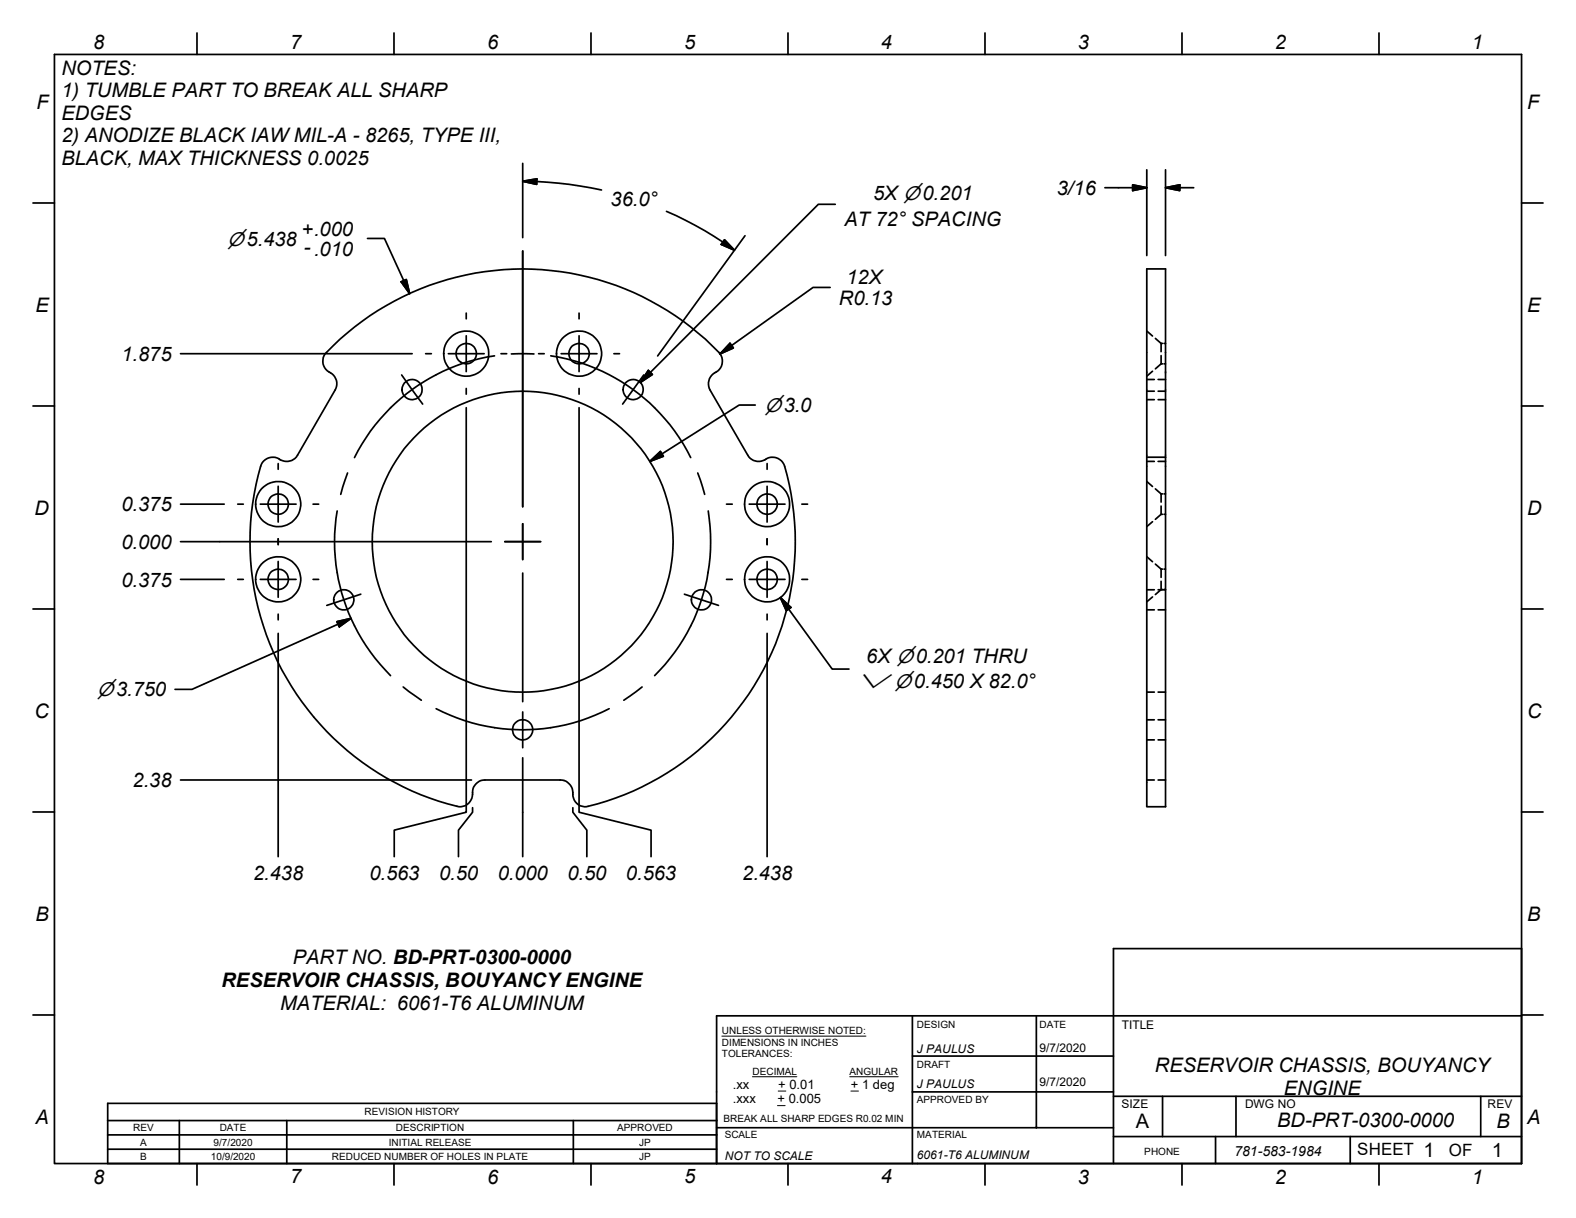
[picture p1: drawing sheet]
<svg xmlns="http://www.w3.org/2000/svg" width="279mm" height="216mm" viewBox="0 0 279 216" stroke-linecap="round" stroke-linejoin="round" font-family="sans-serif">
<g fill="none" stroke="#000" stroke-width=".3">
<path d="M9.7 9.7h260v196.5h-260zM34.9 5.8v3.9M69.8 5.8v3.9M104.8 5.8v3.9M139.7 5.8v3.9M174.6 5.8v3.9M209.5 5.8v3.9M244.5 5.8v3.9M5.8 36h3.9M92.7 29v13.1M92.7 32.1l2.5-.4-.1 1zM92.7 32.1l4.4 .2 3.8 .4 5.7 1"/>
<path d="M118.2 37.5l5.1 2.5a60.3 60.3 0 0 1 6.9 4.3M148.1 36.2h-3l-31.6 31.6M195.9 33.3h7.4M200.8 32.8l2.5 .5-2.5 .5zM203.3 30.1v15.2M206.6 30.1v15.2M206.6 33.3l2.5-.5v1zM206.6 33.3h5M269.7 36h3.9M65.2 42.3h3l4.4 9.7M71.1 50l.9-.4 .6 2.4zM82.7 55.5v1"/>
<path d="M82.7 59.5v6.4M92.7 44.5v45.3M102.7 55.5v1M102.7 59.5v6.4M128.4 42.5l1.8 1.8-2.3-1zM132.1 41.8l-15.5 21.3M147.2 50.9h-3.1l-16.4 11.8M203.3 58.7l1 .9M204.8 60l1 .9M5.8 72h3.9M32 62.7h41.1M57.9 62.5a48.2 48.2 0 0 1 69.8 .3 2.35 2.35 0 0 1-1.3 3.5 2.31 2.31 0 0 0-.5 2.8l6.7 11.6a2.35 2.35 0 0 0 3.6 .5 2.24 2.24 0 0 1 2.9 1.5 48.3 48.3 0 0 1-35.2 60.3 2.24 2.24 0 0 1-2.3-2.5 2.28 2.28 0 0 0-2.3-2.2h-13.3a2.4 2.4 0 0 0-2.3 2.8 2.19 2.19 0 0 1-2.7 1.8 48.3 48.3 0 0 1-34.7-60.6 2.22 2.22 0 0 1 3.4-.8 2.29 2.29 0 0 0 3-.8l6.7-11.6a2.4 2.4 0 0 0-1.4-3.4 2.21 2.21 0 0 1-.1-3.2z"/>
<path d="M71.2 66.5l1.8 2.6M73 69.1a33.3 33.3 0 0 0-10.2 12M73 69.1l1.9 2.5M75.5 62.7h1M79.5 62.7h6.3M82.7 72.3v71.7l-12.8 3.2v4.6M82.7 68.9v1M87.7 63.1a32.9 32.9 0 0 0-14.7 6M88.8 62.7h1M90.7 62.7h4M95.5 62.7h1M97.6 63.1a32.9 32.9 0 0 1 14.6 6"/>
<path d="M99.5 62.7h6.3M102.7 72.3v71.7l12.7 3.2v4.6M102.7 68.9v1M108.8 62.7h1M112.2 69.1a33.3 33.3 0 0 1 10.2 12M112.2 69.1l-1.8 2.5M114.1 66.5l-1.9 2.6M114.9 65.7l.8 .7-2.2 1.4zM129.4 60.9l.6 .8-2.3 1zM133.9 71.8h-2.9l-15.8 10M203.3 69.3h1.3M203.3 67.3h1.3"/>
<path d="M203.3 70.8h1.3M204.3 65.8l-1 .9M205.3 69.3h1.3M205.3 67.3h1.3M205.3 70.8h1.3M205.8 63v1.5M205.8 60.9v1.4M205.8 60.9h.3M205.8 64.5h.3M205.8 64.5l-1 .9M206.4 60.9h.2M206.4 64.5h.2"/>
<path d="M269.7 72h3.9M32 96h17.2M32 89.4h7.8M42.1 89.4h1M46.1 89.4h6.4M49.3 82.2v1M49.3 86.2v6.3M49.3 95.5v1M49.3 99.5v6.4M49.4 96h37.7M55.5 89.4h1M59.8 90.6a33.1 33.1 0 0 0 1.2 15.7"/>
<path d="M61.6 83.8l-1.2 3.8M89.5 96h6.3M92.7 92.8v6.4M115.2 81.8l1.9-1.8 .5 .9zM123.7 83.8l1.2 3.8M125.6 90.6a33.5 33.5 0 0 1-9.5 29.2M128.8 89.4h1M132.8 89.4h6.4M136 82.2v1M136 86.2v6.3M136 95.5v1M136 99.5v6.4"/>
<path d="M142.2 89.4h1M203.3 81h3.3M203.3 81v-33.3h3.3v33.3M203.3 81.8h1.3M203.3 85.3l1 .9M203.3 98.7l1 .9M204.3 92.5l-1 .8M204.8 86.7l1 .8M204.8 100l1 .9M205.3 81.8h1.3M205.8 89.7v1.5M205.8 87.5v1.5"/>
<path d="M205.8 87.5h.3M205.8 91.2h.3M205.8 91.2l-1 .9M206.4 87.5h.2M206.4 91.2h.2M206.6 81v62h-3.3v-62M5.8 107.9h3.9M32 102.7h7.8M42.1 102.7h1M46.1 102.7h6.4M49.3 112.3v39.5M49.3 108.9v1"/>
<path d="M55.5 102.7h1M59.7 110.2l2.5-.6-2 1.5zM61 106.3a33.5 33.5 0 0 0 8.2 13.5M61 106.3l-3.1 1M62.2 109.6l-28.2 12.6h-3M64 105.3l-3 1M92.7 101.6v22.8M121.3 105.3l6.1 2M128.8 102.7h1M132.8 102.7h6.4M136 112.3v39.5M136 108.9v1"/>
<path d="M138.3 105.9l9.2 12.7h3M138.3 105.9l1.9 1.8-.8 .5zM142.2 102.7h1M203.3 104.5h1.3M203.3 108.1h1.3M204.3 105.8l-1 .9M205.3 104.5h1.3M205.3 108.1h1.3M205.8 103v1.5M205.8 100.9v1.4M205.8 100.9h.3M205.8 104.5h.3"/>
<path d="M205.8 104.5l-1 .9M206.4 100.9h.2M206.4 104.5h.2M269.7 107.9h3.9M32 138.3h51.6M71.5 121.8l3.2 2.3M92.7 134.3v17.5M92.7 126.2v6.3M108 125.6a33.3 33.3 0 0 1-30.7 0M113.8 121.8l-3.2 2.3M203.3 138.3h1.3M203.3 122.7h1.3"/>
<path d="M203.3 127.6h1.3M203.3 131.1h1.3M205.3 138.3h1.3M205.3 122.7h1.3M205.3 127.6h1.3M205.3 131.1h1.3M5.8 143.9h3.9M83.8 143.2v.8l-2.5 3.2v4.6M101.6 143.2v.8l2.4 3.2v4.6M269.7 143.9h3.9M5.8 179.9h3.9M269.7 168.1h-72.3v38.1"/>
<path d="M269.7 179.9h3.9M19.1 198.6h107.9M31.8 198.6v7.6M50.8 198.6v7.6M101.6 198.6v7.6M127 199.9h70.4M127 195.6h-107.9v10.6h250.6M161.8 187.2h35.6M161.8 193.5h35.6M161.8 180.1v26.1M183.7 180.1v19.8M197.4 194.3h72.3"/>
<path d="M206.1 194.3v7.2M219.1 194.3v7.2M262.5 194.3v7.2M269.7 180.1h-142.7v26.1M19.1 201.2h107.9M19.1 203.7h107.9M34.9 206.2v3.9M69.8 206.2v3.9M104.8 206.2v3.9M139.7 206.2v3.9M174.6 206.2v3.9M197.4 201.5h72.3"/>
<path d="M209.5 206.2v3.9M215.5 201.5v4.7M239.4 201.5v4.7M244.5 206.2v3.9"/>
<circle cx="73" cy="69" r="1.78"/>
<circle cx="82.7" cy="62.7" r="4"/>
<circle cx="82.7" cy="62.7" r="1.79"/>
<circle cx="102.7" cy="62.7" r="4"/>
<circle cx="102.7" cy="62.7" r="1.8"/>
<circle cx="112.2" cy="69.1" r="1.78"/>
<circle cx="49.3" cy="89.4" r="4"/>
<circle cx="49.3" cy="89.4" r="1.8"/>
<circle cx="92.7" cy="96" r="26.7"/>
<circle cx="136" cy="89.4" r="4"/>
<circle cx="136" cy="89.4" r="1.79"/>
<circle cx="49.3" cy="102.7" r="4"/>
<circle cx="49.3" cy="102.7" r="1.8"/>
<circle cx="61" cy="106.3" r="1.79"/>
<circle cx="124.4" cy="106.3" r="1.79"/>
<circle cx="136" cy="102.7" r="4"/>
<circle cx="136" cy="102.7" r="1.79"/>
<circle cx="92.6" cy="129.4" r="1.79"/>
</g>
<path d="M128 183.7h25.5M133.4 190.9h7.9M137.8 196h1.4M138 193.4h1.3M150.6 190.9h8.6M150.9 193.4h1.3" fill="none" stroke="#000" stroke-width=".18"/>
<path d="M92.7 32.1l2.5-.4-.1 1zM200.8 32.8l2.5 .5-2.5 .5zM206.6 33.3l2.5-.5v1zM71.1 50l.9-.4 .6 2.4zM128.4 42.5l1.8 1.8-2.3-1zM114.9 65.7l.8 .7-2.2 1.4zM129.4 60.9l.6 .8-2.3 1zM115.2 81.8l1.9-1.8 .5 .9zM59.7 110.2l2.5-.6-2 1.5zM138.3 105.9l1.9 1.8-.8 .5z" fill="#000" stroke="#000" stroke-width=".3"/>
<g font-size="3.5">
<text x="16.5" y="8.7">8</text>
<text x="51.4" y="8.7">7</text>
<text x="86.3" y="8.7">6</text>
<text x="121.3" y="8.7">5</text>
<text x="156.2" y="8.7">4</text>
<text x="191.1" y="8.7">3</text>
<text x="226" y="8.7">2</text>
<text x="260.9" y="8.7">1</text>
<text x="10.9" y="13.2">NOTES:</text>
<text x="10.9" y="17.2">1) TUMBLE PART TO BREAK ALL SHARP</text>
<text x="6.5" y="19.3">F</text>
<text x="10.9" y="21.2">EDGES</text>
<text x="270.7" y="19.3">F</text>
<text x="10.9" y="25.2">2) ANODIZE BLACK IAW MIL-A - 8265, TYPE III,</text>
<text x="10.9" y="29.2">BLACK, MAX THICKNESS 0.0025</text>
<text x="154.8" y="35.5">5X⌀0.201</text>
<text x="187.3" y="34.6">3/16</text>
<text x="53.4" y="41.8">+.000</text>
<text x="108.2" y="36.6">36.0°</text>
<text x="149.7" y="40">AT 72° SPACING</text>
<text x="40.3" y="43.5">⌀5.438</text>
<text x="53.9" y="45">- .010</text>
<text x="150.1" y="50.3">12X</text>
<text x="6.3" y="55.2">E</text>
<text x="148.7" y="54.1">R0.13</text>
<text x="270.7" y="55.2">E</text>
<text x="21.5" y="64">1.875</text>
<text x="135.5" y="73">⌀3.0</text>
<text x="6.1" y="91.2">D</text>
<text x="21.5" y="90.6">0.375</text>
<text x="270.7" y="91.2">D</text>
<text x="21.5" y="97.3">0.000</text>
<text x="21.5" y="104">0.375</text>
<text x="153.6" y="117.6">6X⌀0.201 THRU</text>
<text x="17.1" y="123.4">⌀3.750</text>
<text x="152.1" y="122">⌵ ⌀0.450 X 82.0°</text>
<text x="6.1" y="127.2">C</text>
<text x="270.7" y="127.2">C</text>
<text x="23.5" y="139.5">2.38</text>
<text x="44.9" y="156">2.438</text>
<text x="65.5" y="156">0.563</text>
<text x="77.9" y="156">0.50</text>
<text x="88.2" y="156">0.000</text>
<text x="100.6" y="156">0.50</text>
<text x="111" y="156">0.563</text>
<text x="131.6" y="156">2.438</text>
<text x="6.3" y="163.2">B</text>
<text x="270.7" y="163.2">B</text>
<text x="51.9" y="170.9">PART NO. BD-PRT-0300-0000</text>
<text x="39.3" y="174.9">RESERVOIR CHASSIS, BOUYANCY ENGINE</text>
<text x="49.7" y="178.9">MATERIAL: 6061-T6 ALUMINUM</text>
<text x="204.7" y="190.1">RESERVOIR CHASSIS, BOUYANCY</text>
<text x="227.6" y="194.1">ENGINE</text>
<text x="6.3" y="199.2">A</text>
<text x="201.3" y="199.9">A</text>
<text x="226.4" y="199.9">BD-PRT-0300-0000</text>
<text x="265.3" y="199.9">B</text>
<text x="270.7" y="199.2">A</text>
<text x="16.5" y="209.8">8</text>
<text x="51.4" y="209.8">7</text>
<text x="86.3" y="209.8">6</text>
<text x="121.3" y="209.8">5</text>
<text x="156.2" y="209.8">4</text>
<text x="191.1" y="209.8">3</text>
<text x="226" y="209.8">2</text>
<text x="252.4" y="205">1</text>
<text x="260.9" y="209.8">1</text>
<text x="264.5" y="205">1</text>
</g>
<g font-size="3">
<text x="240.6" y="204.8">SHEET</text>
<text x="256.9" y="204.8">OF</text>
</g>
<text font-size="2.5" x="218.8" y="204.8">781-583-1984</text>
<g font-size="2.3">
<text x="129.9" y="193">.xx</text>
<text x="129.9" y="195.6">.xxx</text>
<text x="137.8" y="195.6">+ 0.005</text>
<text x="138" y="193">+ 0.01</text>
<text x="150.8" y="193">+ 1 deg</text>
</g>
<g font-size="2.1">
<text x="198.9" y="182.4">TITLE</text>
<text x="162.6" y="186.7">J PAULUS</text>
<text x="184.3" y="186.5">9/7/2020</text>
<text x="162.6" y="192.9">J PAULUS</text>
<text x="184.3" y="192.6">9/7/2020</text>
<text x="198.8" y="196.4">SIZE</text>
<text x="220.7" y="196.4">DWG NO</text>
<text x="263.7" y="196.3">REV</text>
<text x="128.5" y="205.6">NOT TO SCALE</text>
<text x="162.6" y="205.5">6061-T6 ALUMINUM</text>
</g>
<g font-size="1.8">
<text x="128" y="183.4">UNLESS OTHERWISE NOTED:</text>
<text x="128" y="185.4">DIMENSIONS IN INCHES</text>
<text x="162.6" y="182.2">DESIGN</text>
<text x="184.3" y="182.1">DATE</text>
<text x="128" y="187.3">TOLERANCES:</text>
<text x="133.4" y="190.5">DECIMAL</text>
<text x="150.6" y="190.5">ANGULAR</text>
<text x="162.6" y="189.2">DRAFT</text>
<text x="64.6" y="197.7">REVISION HISTORY</text>
<text x="162.6" y="195.6">APPROVED BY</text>
<text x="23.6" y="200.5">REV</text>
<text x="24.9" y="203.1">A</text>
<text x="37.9" y="203.1">9/7/2020</text>
<text x="39" y="200.5">DATE</text>
<text x="68.9" y="203.1">INITIAL RELEASE</text>
<text x="70.2" y="200.5">DESCRIPTION</text>
<text x="109.4" y="200.5">APPROVED</text>
<text x="113.3" y="203.1">JP</text>
<text x="128.3" y="199">BREAK ALL SHARP EDGES R0.02 MIN</text>
<text x="128.5" y="201.8">SCALE</text>
<text x="162.6" y="201.8">MATERIAL</text>
<text x="24.9" y="205.6">B</text>
<text x="37.4" y="205.6">10/9/2020</text>
<text x="58.8" y="205.6">REDUCED NUMBER OF HOLES IN PLATE</text>
<text x="113.3" y="205.6">JP</text>
<text x="202.9" y="204.8">PHONE</text>
</g>
</svg>
